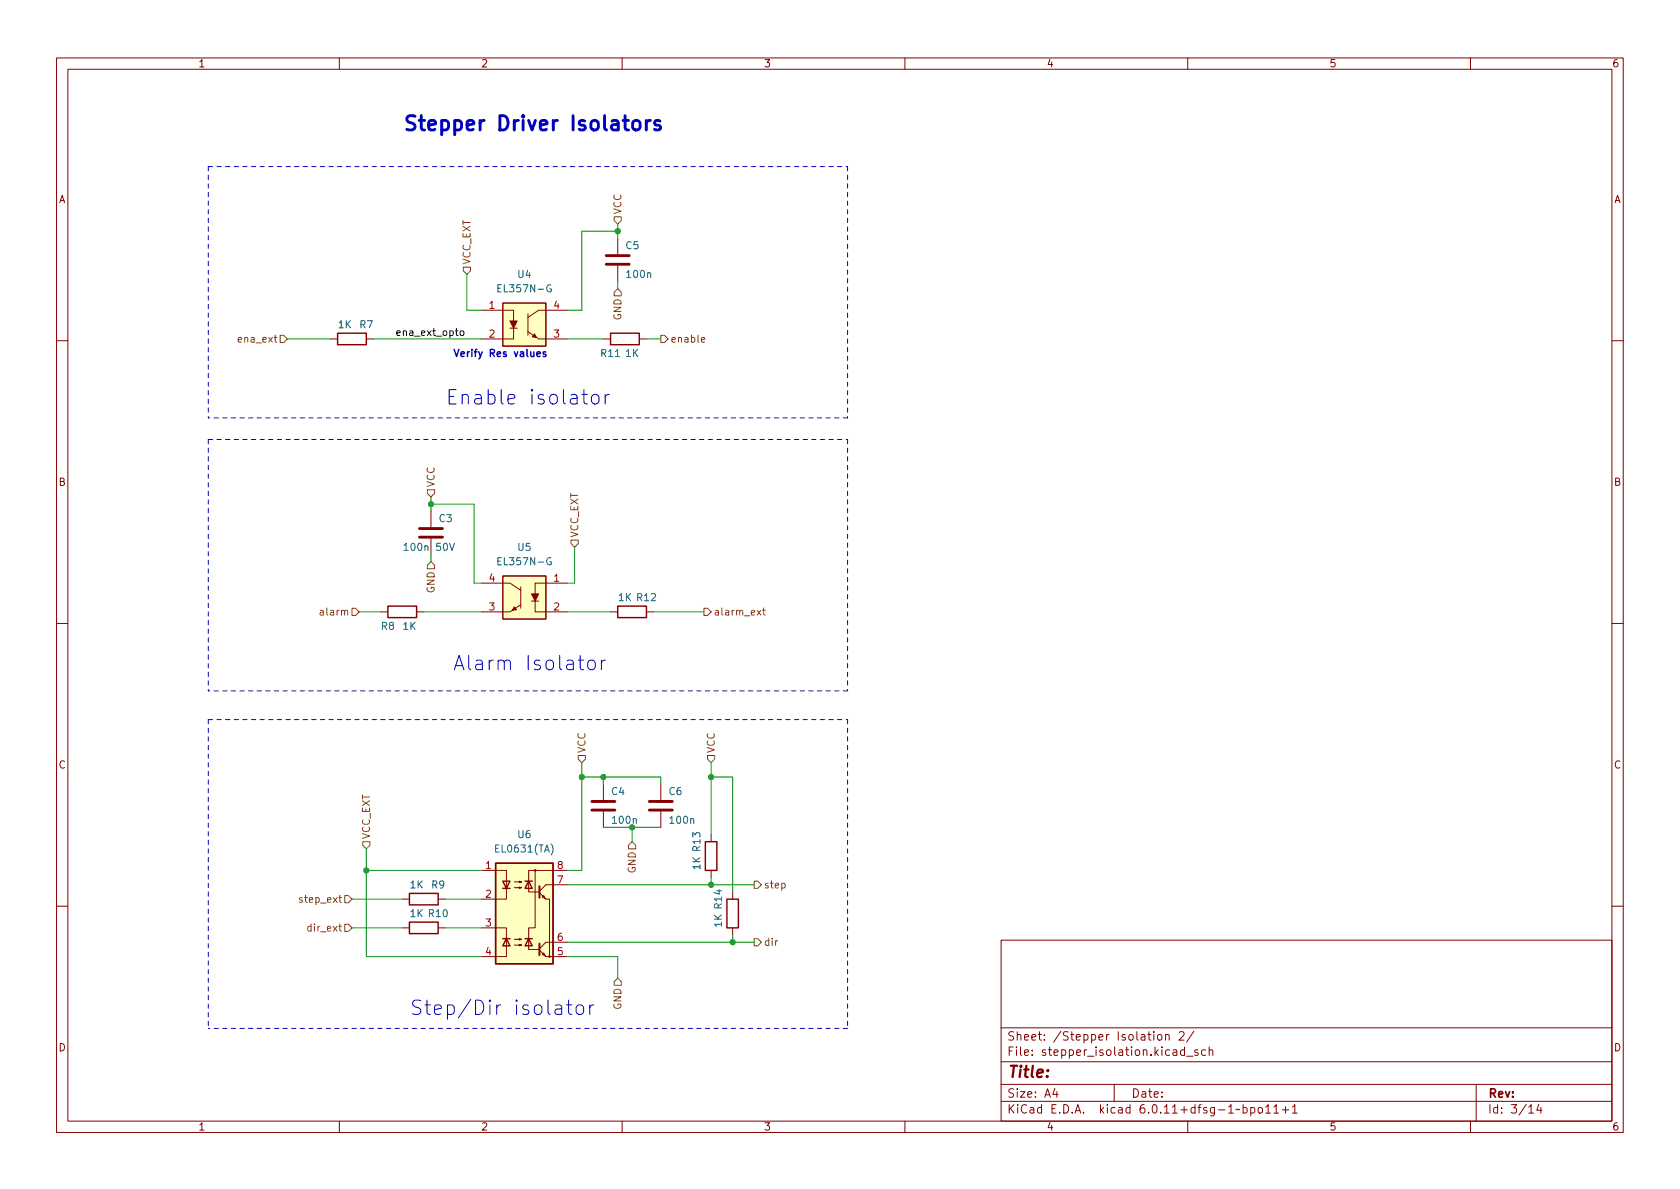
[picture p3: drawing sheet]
<svg xmlns="http://www.w3.org/2000/svg" width="297mm" height="210mm" viewBox="0 0 297 210" stroke-linecap="round" stroke-linejoin="round" font-family="sans-serif">
<g fill="none" stroke="#840000" stroke-width=".18">
<path d="M10 10.2h277v190.1h-277zM12 12.2h273v186.1h-273zM60 10.2v2M110 10.2v2M160 10.2v2M210 10.2v2M260 10.2v2M58.4 59.9h1.3M64.8 59.9h1.2M85.1 54.9h5.7v1.9M88.9 53.6h7.6v7.6h-7.6zM90.2 58h1.2"/>
<path d="M90.8 58v1.9h-5.7M93.3 58.7l1.9 1.2h5.1M93.3 55.5v3.8M100.3 54.9h-5.1l-1.9 1.2M106.7 59.9h1.2M109.2 42.2v2.8M109.2 47v2.8M113 59.9h1.3M10 60.2h2M285 60.2h2M76.2 90.4v2.8M76.2 95.2v2.8"/>
<path d="M10 110.2h2M67.3 108.2h1.3M73.7 108.2h1.2M85.1 103.1h5.1l1.9 1.3M88.9 101.8h7.6v7.7h-7.6zM92.1 106.9l-1.9 1.3h-5.1M92.1 103.8v3.8M94 106.3h1.2M94.6 106.3v1.9h5.7M100.3 103.1h-5.7v1.9M107.9 108.2h1.3M114.3 108.2h1.3"/>
<path d="M285 110.2h2M106.7 138.7v2.8M116.8 138.7v2.8M71.1 159h1.3M77.5 159h1.2M85.1 153.9h4.4v5.1h-4.4M90.9 157h1.3l-.4 .1v-.3l.4 .2M90.9 156h1.3l-.4 .1v-.3l.4 .2M94.6 153.9v10.2h-1.1v3.8h1.7M95.4 157.9l1.1 1.1h.7v10.2M95.9 158.6l.2-.2 .3 .5zM100.3 153.9h-6.8v3.8h1.7"/>
<path d="M100.3 156.5h-3.8l-1.1 1.1M106.7 143.5v2.8M116.8 143.5v2.8M125.7 147.6v1.2M125.7 153.9v1.3M129.5 157.7v1.3M10 160.2h2M71.1 164.1h1.3M77.5 164.1h1.2M85.1 164.1h4.4v5.1h-4.4M90.9 167.1h1.3l-.4 .2v-.3l.4 .1M90.9 166.1h1.3l-.4 .1v-.2l.4 .1"/>
<path d="M95.4 168l1.1 1.2h3.8M95.9 168.8l.2-.3 .3 .5zM100.3 166.6h-3.8l-1.1 1.2M129.5 164.1v1.2M177 166.3h108v32h-108zM285 160.2h2M60 198.3v2M110 198.3v2M160 198.3v2M177 194.8h108M177 191.8h108M177 187.8h108"/>
<path d="M177 181.8h108M182.5 186.5v.1M182.5 185.7v.1M184.6 183.8v.1M184.6 183v.1M194.3 183.4l.7-.1-.1-.3-.4-.1-.2 .2 .1 .8h.5M195.6 182.9v1M196.1 182.9l-.3 .1-.2 .2M197 191.8v3M206.1 183.1l.2-.2 .3 .1 .1 .9M206.1 182.9v1M209.8 186.8h1.1"/>
<path d="M210 198.3v2M211.8 185.7l-.4-.1-.2 .2 .1 .3 .5 .1v.4h-.6M213.1 185.7l-.4-.1-.3 .3v.4l.2 .3h.5M213.8 185.8l.2-.2 .4 .1v.9M213.8 185.1v1.5M223.8 196.8h.8M225.2 195.8l.4-.5v1.5M225.2 196.8h.9M226.7 196.3h1.2M227.3 195.7v1.1M228.5 195.8l.4-.5v1.5M228.5 196.8h.9"/>
<path d="M260 198.3v2M261 191.8v6.5M272.1 195.3l-.4 1h.9M272.4 195.8v1"/>
<circle cx="94.6" cy="153.9" r=".13"/>
<circle cx="97.2" cy="169.2" r=".13"/>
</g>
<path d="M107.2 46.7h4.1M107.2 45.2h4.1M74.2 95h4M74.2 93.5h4M104.6 143.3h4.1M104.6 141.7h4.1M114.8 143.3h4.1M114.8 141.7h4.1" fill="none" stroke="#840000" stroke-width=".51"/>
<path d="M97.4 50.4a.59 .59 0 0 0-.7 .6 .59 .59 0 0 0 .7 .6l.1-.5h-.3M114.5 48.4l.2-.2 .3 .1v.8M108.8 63.1h.8M75.1 96.6l.2-.1 .3 .1 .1 .7M97.4 98.7a.59 .59 0 0 0-.7 .5 .59 .59 0 0 0 .7 .6l.1-.5h-.3M97.4 149.2a1.46 1.46 0 0 1 0 2M112 144.9l.1-.1h.3l.1 .8M122.1 144.9l.2-.1h.3l.1 .8" fill="none" stroke="#006464" stroke-width=".18"/>
<g fill="none" stroke="#840000" stroke-width=".25">
<path d="M59.7 58.9h5.1v2.1h-5.1zM107.9 58.9h5.1v2.1h-5.1zM68.6 107.2h5.1v2h-5.1zM109.2 107.2h5.1v2h-5.1zM72.4 158h5.1v2h-5.1zM87.6 152.6h10.2v17.8h-10.2zM88.9 155.8h1.3l-.7 1.3zM88.9 157.1h1.3M92.8 155.8h1.3M93.5 155.8l.6 1.3h-1.3zM124.7 148.8h2v5.1h-2zM128.5 159h2.1v5.1h-2.1z"/>
<path d="M72.4 163.1h5.1v2h-5.1zM88.9 166h1.3M89.5 166l.7 1.3h-1.3zM92.8 166h1.3M93.5 166l.6 1.3h-1.3z"/>
</g>
<g fill="#ffffc2" stroke="#ffffc2" stroke-width=".18">
<path d="M88.9 101.8h7.6v7.7h-7.6z"/>
<path d="M87.6 152.6h10.2v17.8h-10.2z"/>
<path d="M88.9 53.6h7.6v7.6h-7.6z"/>
</g>
<g fill="#840000" stroke="#840000" stroke-width=".18">
<path d="M94 105h1.2l-.6 1.3z"/>
<path d="M90.9 107.3l.4 .5-.7 .1z"/>
<path d="M90.2 56.8h1.2l-.6 1.2z"/>
<path d="M94.5 59l.4 .7-.8-.1z"/>
</g>
<path d="M95.4 156.7v2M95.4 166.9v2" fill="none" stroke="#840000" stroke-width=".36"/>
<g fill="none" stroke="#725600" stroke-width=".18">
<path d="M108.6 38.3h1.3v.7l-.7 .6-.6-.6zM48.5 59.7h.5M48.6 59.2v1.1l.4 .2M49.5 59.3h.7l.6 .6-.6 .7h-.7zM81.9 47.2h1.3v.7l-.7 .6-.6-.6zM109.2 51l.7 .7v.6h-1.3v-.6zM116.8 59.3h.7l.6 .6-.6 .7h-.7zM124 60.1l.6-.1v-.3h-.4l-.2 .1 .1 .7h.5M75.6 86.6h1.2v.6l-.6 .7-.6-.7zM76.2 99.3l.6 .6v.7h-1.2v-.7zM101 95.5h1.2v.6l-.6 .7-.6-.7zM60.9 108.1l.2-.2 .3 .1 .1 .8"/>
<path d="M62.2 107.6h.7l.6 .6-.6 .6h-.7zM124.5 107.6h.6l.6 .6-.6 .6h-.6zM133.9 107.9l.6 .9M134.5 107.9l-.6 .9M134.8 107.9h.5M135 107.5v1.1l.3 .2M102.2 133.6h1.3v.6l-.6 .7-.7-.7zM125.1 133.6h1.3v.6l-.7 .7-.6-.7zM59.9 158.7h.5M60.1 158.3v1.1l.3 .2M61 158.4h.6l.6 .6-.6 .6h-.6zM64.1 148.8h1.3v.7l-.6 .6-.7-.6z"/>
<path d="M111.8 148.8l.6 .7v.6h-1.3v-.6zM133.3 155.8h.7l.6 .7-.6 .6h-.7zM59.9 163.8h.5M60.1 163.4v1.1l.3 .2M61 163.4h.6l.6 .7-.6 .6h-.6zM109.2 173l.7 .6v.6h-1.3v-.6zM133.3 166h.7l.6 .6-.6 .7h-.7z"/>
</g>
<path d="M81.5 58.6l.3-.1 .2 .2v.4l-.2 .2h-.3l-.1-.2z" fill="none" stroke="#0f0f0f" stroke-width=".18"/>
<path d="M85.6 21.3a.65 .65 0 0 0-.7 .5" fill="none" stroke="#0000c2" stroke-width=".51"/>
<path d="M89.8 70.6l1.2-.3-.1-.4-.7-.2-.4 .4v1l.1 .2 .3 .1 .7-.1M107 69.7v1.7M107.7 69.7a.65 .65 0 0 0-.7 .5M106.3 116.7v1.7M107.1 116.7a.65 .65 0 0 0-.8 .5M86.6 176.8l-.1 .2 .1 .1 .1-.1-.1-.2v.3M86.6 177.7v1.7M87.8 177.7v1.7M88.6 177.7a.65 .65 0 0 0-.8 .5M104.3 177.7v1.7M105 177.7a.65 .65 0 0 0-.7 .5" fill="none" stroke="#0000c2" stroke-width=".18"/>
<path d="M36.8 29.5v44.4M36.8 29.5h113.1M149.9 29.5v44.4M36.8 77.7h113.1M36.8 77.7v44.5M149.9 73.9h-113.1M149.9 77.7v44.5M36.8 127.2v54.7M36.8 127.2h113.1M149.9 127.2v54.7M149.9 122.2h-113.1M149.9 181.9h-113.1" fill="none" stroke="#0000c2" stroke-width=".18" stroke-dasharray=".8 .8"/>
<g fill="none" stroke="#009600" stroke-width=".18">
<path d="M109.2 39.6v2.6M50.8 59.9h7.6M66 59.9h19.1M82.5 48.5v6.4h2.6M100.3 59.9h6.4M109.2 40.9h-6.3v14h-2.6M109.2 49.8v1.2M114.3 59.9h2.5M76.2 89.1h7.6v14h1.3M76.2 87.9v2.5M76.2 98v1.3M101.6 96.8v6.3h-1.3"/>
<path d="M63.5 108.2h3.8M74.9 108.2h10.2M100.3 108.2h7.6M115.6 108.2h8.9M102.9 134.9v19h-2.6M102.9 137.4h13.9v1.3M106.7 137.4v1.3M125.7 137.4h3.8v20.3M125.7 134.9v12.7M62.2 159h8.9M64.8 150.1v19.1h20.3M64.8 153.9h20.3"/>
<path d="M78.7 159h6.4M100.3 156.5h33M106.7 146.3h10.1M111.8 146.3v2.5M125.7 155.2v1.3M62.2 164.1h8.9M78.7 164.1h6.4M100.3 169.2h8.9v3.8M100.3 166.6h33M129.5 165.3v1.3"/>
</g>
<g fill="#009600" stroke="#009600" stroke-width=".18">
<circle cx="64.8" cy="153.9" r=".46"/>
<circle cx="106.7" cy="137.4" r=".46"/>
<circle cx="102.9" cy="137.4" r=".46"/>
<circle cx="76.2" cy="89.1" r=".46"/>
<circle cx="129.5" cy="166.6" r=".46"/>
<circle cx="125.7" cy="156.5" r=".46"/>
<circle cx="125.7" cy="137.4" r=".46"/>
<circle cx="111.8" cy="146.3" r=".46"/>
<circle cx="109.2" cy="40.9" r=".46"/>
</g>
<g font-size="3.5" fill="#0000c2">
<text x="71.1" y="23.1">Stepper</text>
<text x="88" y="23.1">Driver</text>
<text x="101.4" y="23.1">Isolators</text>
<text x="78.7" y="71.6">Enable</text>
<text x="93.5" y="71.6">isolator</text>
<text x="80" y="118.5">Alarm</text>
<text x="92.9" y="118.5">Isolator</text>
<text x="72.4" y="179.5">Step/Dir</text>
<text x="90.8" y="179.5">isolator</text>
</g>
<text font-size="2.8" fill="#840000" x="178" y="191.2">Title:</text>
<g font-size="2.1" fill="#840000">
<text x="178" y="184.5">Sheet:</text>
<text x="186.2" y="184.5">/Stepper</text>
<text x="197.6" y="184.5">Isolation</text>
<text x="208.6" y="184.5">2/</text>
<text x="178" y="187.2">File:</text>
<text x="184.4" y="187.2">stepper_isolation.kicad_sch</text>
<text x="178" y="197.4">KiCad</text>
<text x="178" y="194.6">Size:</text>
<text x="184.7" y="194.6">A4</text>
<text x="185.7" y="197.4">E.D.A.</text>
<text x="194.6" y="197.4">kicad</text>
<text x="200" y="194.6">Date:</text>
<text x="201.8" y="197.4">6.0.11+dfsg-1~bpo11+1</text>
<text x="263" y="194.6">Rev:</text>
<text x="263" y="197.4">Id:</text>
<text x="267.1" y="197.4">3/14</text>
</g>
<g font-size="1.8" fill="#840000">
<text x="35" y="12.3">1</text>
<text x="85" y="12.3">2</text>
<text x="135" y="12.3">3</text>
<text x="185" y="12.3">4</text>
<text x="235" y="12.3">5</text>
<text x="285" y="12.3">6</text>
<text x="10.4" y="36.3">A</text>
<text x="285.4" y="36.3">A</text>
<text x="10.3" y="86.3">B</text>
<text x="285.3" y="86.3">B</text>
<text x="10.3" y="136.3">C</text>
<text x="285.3" y="136.3">C</text>
<text x="10.3" y="186.3">D</text>
<text x="285.3" y="186.3">D</text>
<text x="35" y="200.3">1</text>
<text x="85" y="200.3">2</text>
<text x="135" y="200.3">3</text>
<text x="185" y="200.3">4</text>
<text x="235" y="200.3">5</text>
<text x="285" y="200.3">6</text>
</g>
<g font-size="1.8" fill="#725600">
<text x="110.2" y="38" transform="rotate(-90 110.2 38)">VCC</text>
<text x="83.6" y="46.9" transform="rotate(-90 83.6 46.9)">VCC_EXT</text>
<text x="110.2" y="56.7" transform="rotate(-90 110.2 56.7)">GND</text>
<text x="41.8" y="61">ena_ext</text>
<text x="118.5" y="61">enable</text>
<text x="77.2" y="86.2" transform="rotate(-90 77.2 86.2)">VCC</text>
<text x="102.6" y="95.1" transform="rotate(-90 102.6 95.1)">VCC_EXT</text>
<text x="77.2" y="105" transform="rotate(-90 77.2 105)">GND</text>
<text x="56.3" y="109.2">alarm</text>
<text x="126.1" y="109.2">alarm_ext</text>
<text x="103.9" y="133.2" transform="rotate(-90 103.9 133.2)">VCC</text>
<text x="126.8" y="133.2" transform="rotate(-90 126.8 133.2)">VCC</text>
<text x="65.8" y="148.5" transform="rotate(-90 65.8 148.5)">VCC_EXT</text>
<text x="112.8" y="154.5" transform="rotate(-90 112.8 154.5)">GND</text>
<text x="52.6" y="160">step_ext</text>
<text x="135" y="157.5">step</text>
<text x="54.1" y="165.1">dir_ext</text>
<text x="135" y="167.6">dir</text>
<text x="110.2" y="178.6" transform="rotate(-90 110.2 178.6)">GND</text>
</g>
<g font-size="1.8" fill="#006464">
<text x="110.5" y="44.5">C5</text>
<text x="87.6" y="52.1">EL357N-G</text>
<text x="91.4" y="49.5">U4</text>
<text x="110.5" y="49.5">100n</text>
<text x="59.6" y="58.4">1K</text>
<text x="63.5" y="58.4">R7</text>
<text x="106" y="63.5">R11</text>
<text x="110.4" y="63.5">1K</text>
<text x="77.5" y="92.7">C3</text>
<text x="71.1" y="97.8">100n</text>
<text x="77" y="97.8">50V</text>
<text x="87.6" y="100.3">EL357N-G</text>
<text x="91.4" y="97.8">U5</text>
<text x="109.2" y="106.7">1K R12</text>
<text x="67.3" y="111.8">R8</text>
<text x="71.1" y="111.8">1K</text>
<text x="108" y="141">C4</text>
<text x="118.1" y="141">C6</text>
<text x="91.4" y="148.6">U6</text>
<text x="108" y="146.1">100n</text>
<text x="118.1" y="146.1">100n</text>
<text x="87.3" y="151.1">EL0631(TA)</text>
<text x="124.2" y="154" transform="rotate(-90 124.2 154)">1K R13</text>
<text x="72.3" y="157.5">1K</text>
<text x="76.2" y="157.5">R9</text>
<text x="72.3" y="162.6">1K R10</text>
<text x="128" y="164.1" transform="rotate(-90 128 164.1)">1K R14</text>
</g>
<text font-size="1.8" fill="#0f0f0f" x="69.8" y="59.4">ena_ext_opto</text>
<g font-size="1.8" fill="#a90000">
<text x="86.3" y="54.6">1</text>
<text x="86.3" y="59.7">2</text>
<text x="97.7" y="59.7">3</text>
<text x="97.7" y="54.6">4</text>
<text x="86.3" y="107.9">3</text>
<text x="86.3" y="102.9">4</text>
<text x="97.7" y="102.9">1</text>
<text x="97.7" y="107.9">2</text>
<text x="85.7" y="153.7">1</text>
<text x="98.4" y="153.7">8</text>
<text x="85.7" y="158.7">2</text>
<text x="98.4" y="156.2">7</text>
<text x="85.7" y="163.8">3</text>
<text x="98.4" y="166.4">6</text>
<text x="85.7" y="168.9">4</text>
<text x="98.4" y="168.9">5</text>
</g>
<g font-size="1.8" fill="#0000c2">
<text x="80" y="63.1">Verify</text>
<text x="86.5" y="63.1">Res</text>
<text x="91.1" y="63.1">values</text>
</g>
</svg>
